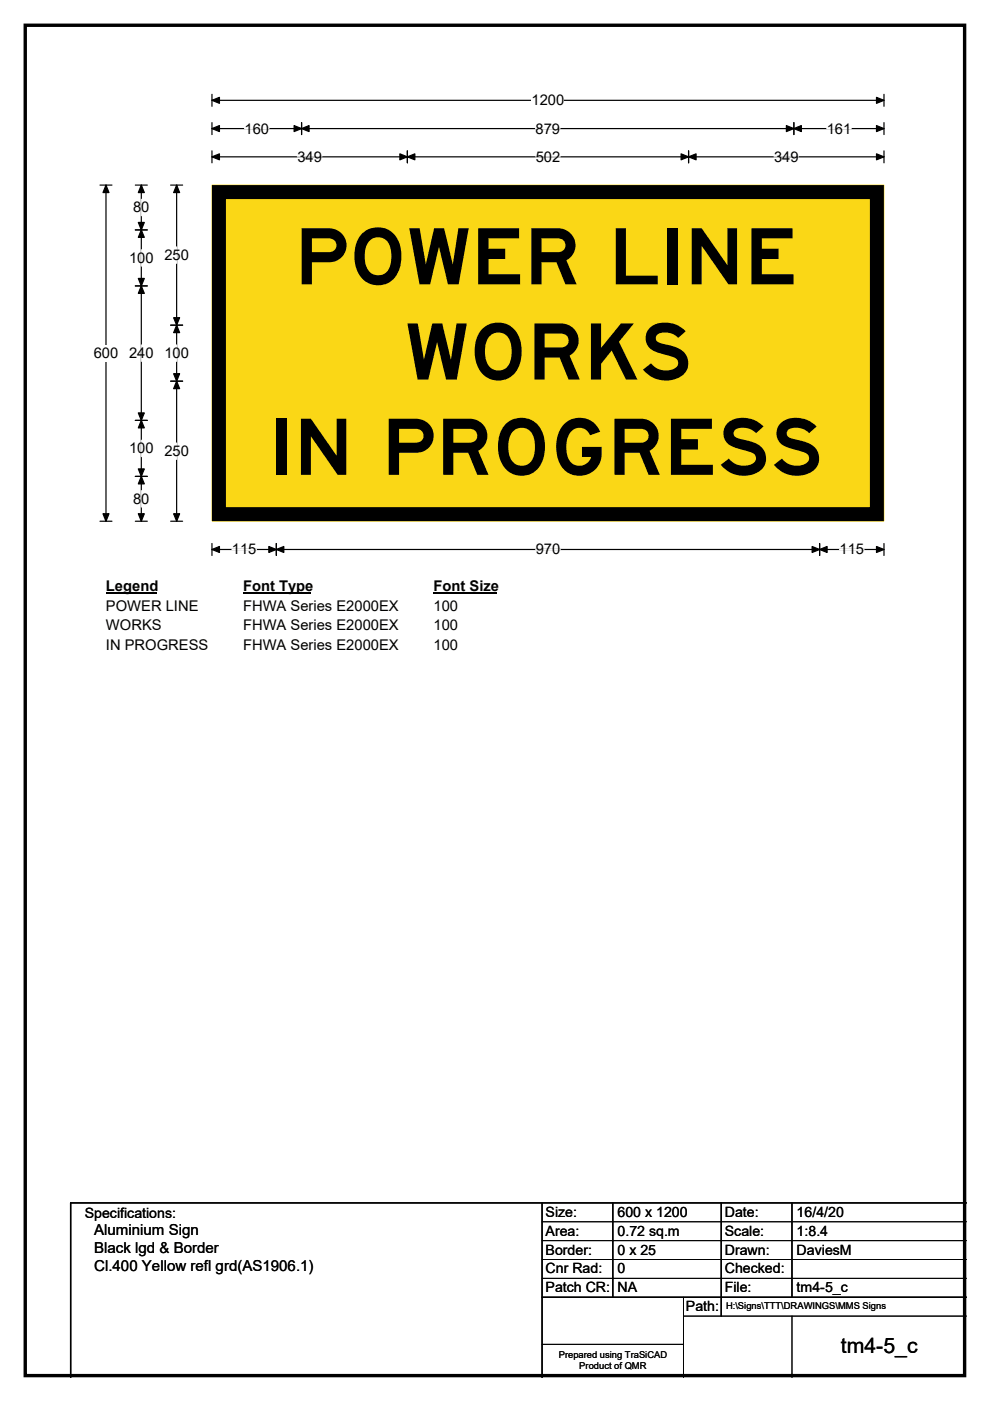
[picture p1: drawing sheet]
<svg xmlns="http://www.w3.org/2000/svg" width="210mm" height="297mm" viewBox="0 0 210 297" stroke-linecap="round" stroke-linejoin="round" font-family="sans-serif">
<path d="M5.4 5.4h199.2v286.3h-199.2z" fill="none" stroke="#000" stroke-width=".72"/>
<path d="M45 21.3h142.5M45 20v2.5M187.5 20v2.5" fill="none" stroke="#000" stroke-width=".25"/>
<path d="M45 21.3l1.5-.7v1.3zM185.9 20.6l1.6 .7-1.6 .6z" fill="#000" stroke="#000" stroke-width=".25"/>
<path d="M112.8 19.5h6.9v3.5h-6.9z" fill="#fff"/>
<g fill="none" stroke="#000" stroke-width=".25">
<path d="M21.2 39.2h2.5M22.5 39.2v71.3M45 27.3h142.5M45 26v2.5M45 32v2.5M45 33.3h142.5M64 26v2.5M86.4 32v2.5M146 32v2.5M168.4 26v2.5M187.5 26v2.5M187.5 32v2.5"/>
<path d="M21.2 110.5h2.5M45 115.2v2.6M45 116.5h142.5M58.6 115.2v2.6M173.8 115.2v2.6M187.5 115.2v2.6"/>
</g>
<g fill="#000" stroke="#000" stroke-width=".25">
<path d="M22.5 39.2l.6 1.6h-1.3zM45 27.3l1.5-.7v1.3zM45 33.3l1.5-.7v1.3zM64 27.3l1.6-.7v1.3zM62.4 26.6l1.6 .7-1.6 .6zM86.4 33.3l1.6-.7v1.3zM84.8 32.6l1.6 .7-1.6 .6zM144.5 32.6l1.5 .7-1.5 .6zM146 33.3l1.6-.7v1.3zM166.8 26.6l1.6 .7-1.6 .6zM168.4 27.3l1.6-.7v1.3zM185.9 26.6l1.6 .7-1.6 .6z"/>
<path d="M185.9 32.6l1.6 .7-1.6 .6zM21.8 108.9h1.3l-.6 1.6zM45 116.5l1.5-.6v1.2zM58.6 116.5l1.6-.6v1.2zM57 115.9l1.6 .6-1.6 .6zM172.3 115.9l1.5 .6-1.5 .6zM173.8 116.5l1.6-.6v1.2zM185.9 115.9l1.6 .6-1.6 .6z"/>
</g>
<path d="M51.9 27.3h5.2M63.1 33.3h5.2M113.6 27.3h5.2M113.6 33.3h5.2M164.2 33.3h5.2M175.3 27.3h5.3M49.2 116.5h5.2M113.6 116.5h5.2M178.1 116.5h5.2" fill="none" stroke="#fff" stroke-width=".25"/>
<path d="M19.9 73.2h5.2v3.4h-5.2z" fill="#fff"/>
<path d="M28.7 39.2h2.5M30 39.2v71.3M36.2 39.2h2.5M37.5 39.2v71.3M28.7 48.7h2.5M28.7 60.6h2.5M36.2 68.9h2.5M28.7 89.1h2.5M36.2 80.8h2.5M28.7 101h2.5M28.7 110.5h2.5M36.2 110.5h2.5" fill="none" stroke="#000" stroke-width=".25"/>
<g fill="#000" stroke="#000" stroke-width=".25">
<path d="M30 39.2l.6 1.6h-1.3zM37.5 39.2l.6 1.6h-1.3zM30 48.7l.6 1.6h-1.3zM29.3 47.2h1.3l-.6 1.5zM29.3 59h1.3l-.6 1.6zM30 60.6l.6 1.6h-1.3zM37.5 68.9l.6 1.6h-1.3zM36.8 67.4h1.3l-.6 1.5zM29.3 87.5h1.3l-.6 1.6zM30 89.1l.6 1.6h-1.3zM36.8 79.2h1.3l-.6 1.6zM37.5 80.8l.6 1.6h-1.3z"/>
<path d="M29.3 99.4h1.3l-.6 1.6zM30 101l.6 1.6h-1.3zM29.3 108.9h1.3l-.6 1.6zM36.8 108.9h1.3l-.6 1.6z"/>
</g>
<path d="M30 42.2v3.5M30 52.9v3.5M37.5 52.3v3.5M30 73.1v3.5M37.5 73.1v3.5M30 93.3v3.5M37.5 93.9v3.5M30 104v3.5" fill="none" stroke="#fff" stroke-width=".25"/>
<path d="M22.5 122.5h10.7v3.5h-10.7z" fill="#fff"/>
<path d="M22.5 125.8h10.7" fill="none" stroke="#000" stroke-width=".32"/>
<path d="M51.6 122.5h14.4v3.5h-14.4z" fill="#fff"/>
<path d="M51.6 125.8h14.4" fill="none" stroke="#000" stroke-width=".32"/>
<path d="M91.9 122.5h13.5v3.5h-13.5z" fill="#fff"/>
<path d="M91.9 125.8h13.5" fill="none" stroke="#000" stroke-width=".32"/>
<g fill="#fff">
<path d="M22.5 126.7h19.5v3.5h-19.5z"/>
<path d="M51.6 126.7h32.9v3.5h-32.9z"/>
<path d="M91.9 126.7h5.3v3.5h-5.3z"/>
<path d="M22.5 130.9h11.7v3.5h-11.7z"/>
<path d="M51.6 130.9h32.9v3.5h-32.9z"/>
<path d="M91.9 130.9h5.3v3.5h-5.3z"/>
<path d="M22.5 135.1h21.6v3.5h-21.6z"/>
<path d="M51.6 135.1h32.9v3.5h-32.9z"/>
<path d="M91.9 135.1h5.3v3.5h-5.3z"/>
</g>
<path d="M45 39.3h142.5v71.2h-142.5z" fill="#fad716"/>
<path d="M45 39.2h142.5v71.3h-142.5z" fill="none" stroke="#fad716" stroke-width=".21"/>
<path d="M46.4 40.7h139.6v68.3h-139.6z" fill="none" stroke="#000" stroke-width="3"/>
<path d="M115 255v37M130 255v20M153 255v24M168 255v20M205 255h-190v37M115 275h90" fill="none" stroke="#000" stroke-width=".3"/>
<path d="M115 259h90M115 263h90M115 267h90M115 271h90M145 279h60M145 275v17M168 279v13M115 285h30" fill="none" stroke="#000" stroke-width=".21"/>
<g font-size="16.5">
<text x="62.4" y="60.3">POWER LINE</text>
<text x="85.9" y="80.5">WORKS</text>
<text x="57.1" y="100.7">IN PROGRESS</text>
</g>
<text font-size="4.5" x="178.4" y="286.9">tm4-5_c</text>
<g font-size="3.2">
<text x="20" y="261.9">Aluminium Sign</text>
<text x="20" y="265.7">Black lgd &amp; Border</text>
<text x="20" y="269.6">Cl.400 Yellow refl grd(AS1906.1)</text>
</g>
<g font-size="3.1">
<text x="112.8" y="22.3">1200</text>
<text x="51.9" y="28.3">160</text>
<text x="113.6" y="28.3">879</text>
<text x="175.3" y="28.3">161</text>
<text x="63.1" y="34.3">349</text>
<text x="113.6" y="34.3">502</text>
<text x="164.2" y="34.3">349</text>
<text x="28.2" y="45">80</text>
<text x="27.4" y="55.7">100</text>
<text x="34.9" y="55.1">250</text>
<text x="19.9" y="75.9">600</text>
<text x="27.4" y="75.9">240</text>
<text x="34.9" y="75.9">100</text>
<text x="27.4" y="96.1">100</text>
<text x="34.9" y="96.7">250</text>
<text x="28.2" y="106.8">80</text>
<text x="49.2" y="117.6">115</text>
<text x="113.6" y="117.6">970</text>
<text x="178.1" y="117.6">115</text>
<text x="22.5" y="125.3">Legend</text>
<text x="51.6" y="125.3">Font Type</text>
<text x="91.9" y="125.3">Font Size</text>
<text x="22.5" y="129.5">POWER LINE</text>
<text x="51.6" y="129.5">FHWA Series E2000EX</text>
<text x="91.9" y="129.5">100</text>
<text x="22.5" y="133.7">WORKS</text>
<text x="22.5" y="137.9">IN PROGRESS</text>
<text x="51.6" y="133.7">FHWA Series E2000EX</text>
<text x="51.6" y="137.9">FHWA Series E2000EX</text>
<text x="91.9" y="133.7">100</text>
<text x="91.9" y="137.9">100</text>
</g>
<g font-size="3">
<text x="115.7" y="258">Size:</text>
<text x="131" y="258">600 x 1200</text>
<text x="153.7" y="258">Date:</text>
<text x="169" y="258">16/4/20</text>
<text x="18" y="258.2">Specifications:</text>
<text x="115.7" y="262">Area:</text>
<text x="131" y="262">0.72 sq.m</text>
<text x="153.7" y="262">Scale:</text>
<text x="169" y="262">1:8.4</text>
<text x="115.7" y="266">Border:</text>
<text x="115.7" y="270">Cnr Rad:</text>
<text x="131" y="266">0 x 25</text>
<text x="131" y="270">0</text>
<text x="153.7" y="266">Drawn:</text>
<text x="153.7" y="270">Checked:</text>
<text x="169" y="266">DaviesM</text>
<text x="115.7" y="274">Patch CR:</text>
<text x="131" y="274">NA</text>
<text x="153.7" y="274">File:</text>
<text x="169" y="274">tm4-5_c</text>
<text x="145.5" y="278">Path:</text>
</g>
<g font-size="2">
<text x="154" y="277.6">H:\Signs\TTT\DRAWINGS\MMS Signs</text>
<text x="118.5" y="287.8">Prepared using TraSiCAD</text>
<text x="122.9" y="290.2">Product of QMR</text>
</g>
</svg>
